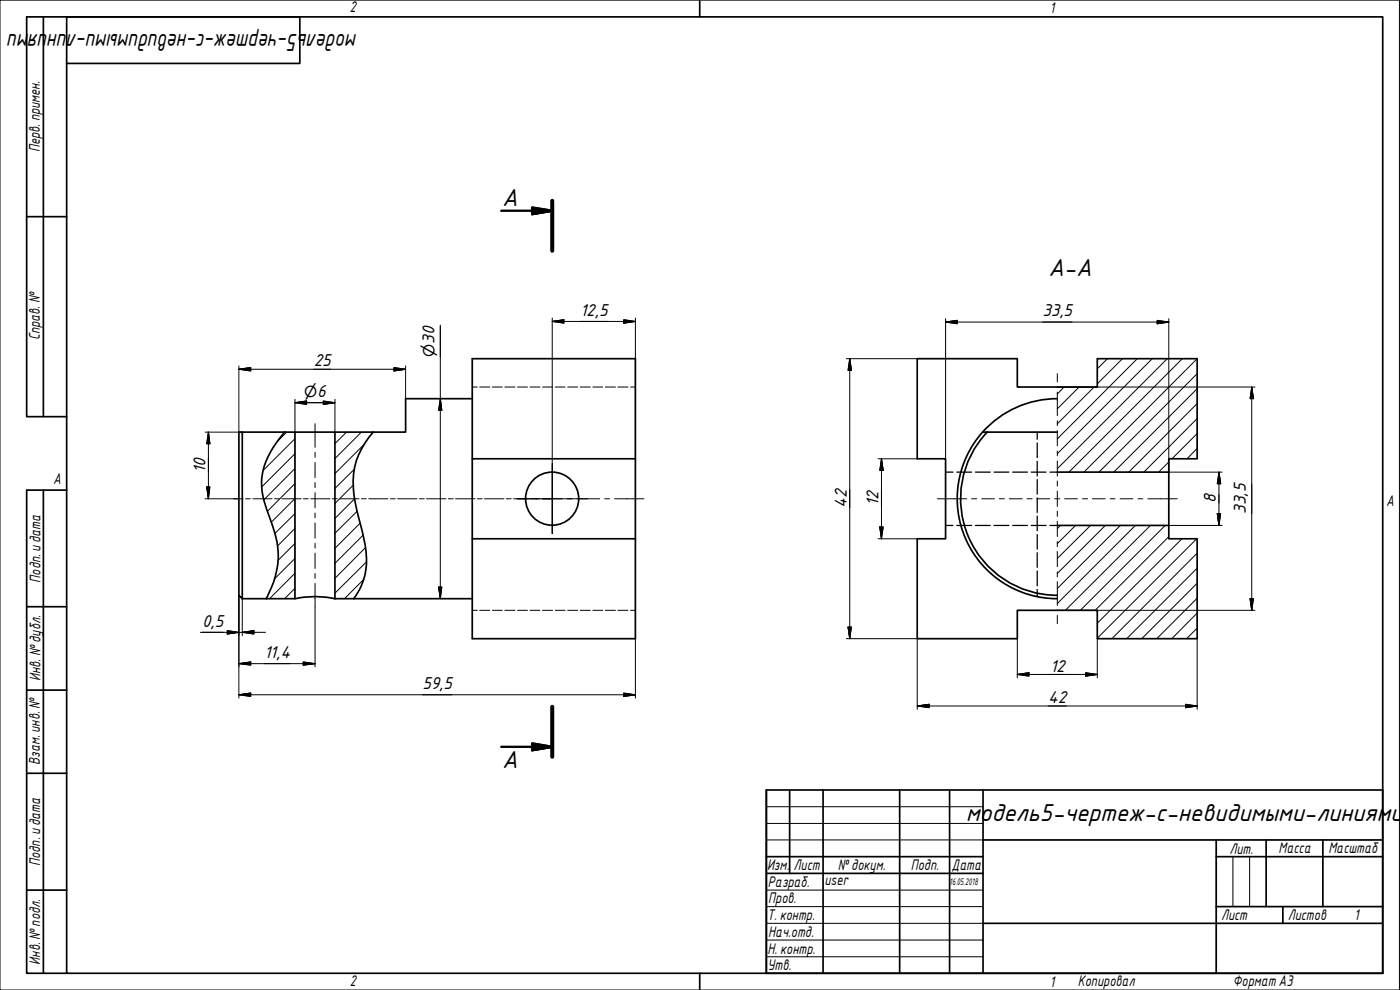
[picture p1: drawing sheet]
<svg xmlns="http://www.w3.org/2000/svg" width="420mm" height="297mm" viewBox="0 0 420 297" stroke-linecap="round" stroke-linejoin="round" font-family="sans-serif">
<g fill="none" stroke="#000" stroke-width=".3">
<path d="M319.3 116.1l-2 2.1M323.8 116.1l-6.5 6.6M328.4 116.1l-11.1 11.1M332.4 107.6l-3.1 3.1M336.9 107.6l-7.6 7.6M341.3 107.6l-24 24.1M345.8 107.6l-28.5 28.5M350.3 107.6l-33 33M354.8 107.6l-34 34.1M359.3 116.6l-25 25.1M359.3 112.1l-29.5 29.6M359.3 107.6l-34 34.1"/>
<path d="M86 129.7l-2.7 2.7M88.5 136.1l-10 10M88.5 131.6l-9.6 9.6M104 129.7l-3.5 3.4M108.5 129.7l-8 7.9M109.3 133.3l-8.8 8.8M350.8 138.6l-3.1 3.1M359.3 121.1l-20.5 20.6M359.3 134.5l-3.1 3.2M359.3 130.1l-7.6 7.6M359.3 125.6l-16 16.1M88.5 149.6l-7.1 7.1"/>
<path d="M88.5 158.5l-5.2 5.3M88.5 154.1l-6 6M88.5 145.1l-8.2 8.3M88.5 140.6l-9.3 9.4M106 145.6l-5.5 5.5M106.4 140.8l-5.9 5.7M106.4 149.7l-5.9 5.9M107.2 153.4l-6.7 6.6M108.1 157l-7.6 7.5M318.3 157.7l-1 .9M322.8 157.7l-5.5 5.4M327.3 157.7l-10 9.9"/>
<path d="M331.7 157.7l-14.4 14.4M336.2 157.7l-18.9 18.9M340.7 157.7l-23.4 23.4M345.2 157.7l-25.5 25.4M349.7 157.7l-25.5 25.4M88.5 176.5l-3.1 3.1M88.5 167.6l-6.1 6.1M88.5 163.1l-5.1 5M88.5 172l-7.6 7.6M109 160.6l-8.5 8.4M109.2 173.8l-5.8 5.8M109.7 164.3l-9.2 9.2"/>
<path d="M110 168.6l-9.5 9.4M350.8 161l-22.1 22.1M354.7 161.7l-25.4 25.3M359.2 161.7l-29.9 29.8M359.3 179.5l-12.1 12.1M359.3 175l-16.7 16.6M359.3 170.5l-21.2 21.1M359.3 166l-25.6 25.6M359.3 188.5l-3.2 3.1M359.3 183.9l-7.6 7.7"/>
</g>
<g fill="none" stroke="#000" stroke-width=".51">
<path d="M141.7 119.6h-20v10.1h-9.7M317.3 119.6a30 30 0 0 0-22.4 10M71.7 129.7h1v49.9l-1-1zM72.7 129.7h12.7M85.4 129.7a23.7 23.7 0 0 0-6.9 15.2v1.3a28.8 28.8 0 0 0 2.5 9.4 25.6 25.6 0 0 1 1.9 16l-.8 3.1-2.2 4.9M85.4 129.7h3.1v49.9h-8.6M88.5 129.7h12M112 129.7a22.4 22.4 0 0 0-5.4 21.1l.5 2.2a61.1 61.1 0 0 1 2.9 16.3 19.1 19.1 0 0 1-3.8 10.3M112 129.7h-11.5v49.9M141.7 137.7v-30.1h49v84h-49v-29.9M190.7 137.7h-49v24h49M294.9 129.6a30 30 0 0 0-5 32.3 30 30 0 0 0 27.4 17.7"/>
<path d="M295 129.7h22.3M296.3 129.6a29 29 0 0 0-5.7 31.4 29 29 0 0 0 26.7 17.6M317.3 141.7h33.5v-4h8.5v-30.1h-30v8.5h-24v-8.5h-30v30.1h8.5v24h-8.5v29.9h30v-8.5h24v8.5h30v-29.9h-8.5v-4h-33.5M350.8 141.7v16M72.7 179.6h7.2M88.5 179.6a28.7 28.7 0 0 1 12 0M100.5 179.6h41.2"/>
<circle cx="165.7" cy="149.6" r="8"/>
</g>
<g fill="none" stroke="#000" stroke-width=".38">
<path d="M311.3 129.7v2.1M311.3 132.9v4.4M311.3 138.4v4.4M283.8 141.7h2.2M283.8 157.7h2.2M287.1 141.7h4.5M287.1 157.7h4.5M292.7 141.7h4.5M292.7 157.7h4.5M298.3 141.7h4.5M298.3 157.7h4.5M303.9 141.7h4.5"/>
<path d="M303.9 157.7h4.5M309.5 141.7h4.4M309.5 157.7h4.4M311.3 143.9v4.4M311.3 149.4v4.4M311.3 154.9v4.3M315.1 141.7h2.2M315.1 157.7h2.2M311.3 160.4v4.4M311.3 165.8v4.4M311.3 171.3v4.5M311.3 176.8v2.2"/>
</g>
<path d="M165.7 60.2v15M165.7 212.1v15" fill="none" stroke="#000" stroke-width="1.2"/>
<path d="M150.4 63.2h15.3M159.7 62.3l6 .9-6 1zM150.4 224.1h15.3M159.7 223.1l6 1-6 1z" fill="none" stroke="#000" stroke-width=".7"/>
<path d="M159.7 64.2l6-1zM159.7 62.3l6 .9-6 1zM159.7 225.1l6-1zM159.7 223.1l6 1-6 1z" fill="#000" stroke="#000" stroke-width=".7"/>
<path d="M20 5.1h395v286.9h-395zM210 0v5.1M210 292v5" fill="none" stroke="#000" stroke-width=".51"/>
<path d="M0 0h420v297h-420z" fill="none" stroke="#000" stroke-width=".3"/>
<g fill="none" stroke="#000" stroke-width=".51">
<path d="M230 237h185v55h-185zM237 237v25.1M247 237v55M270 237v55M285 237v55M295 237v55M230 257h65M295 252h120M365 257h50M365 252v40M380 252v20M397 252v20"/>
<path d="M230 262.1h65M295 277h120M365 272h50M385 272v5"/>
</g>
<path d="M230 242h65M230 247.1h65M230 252h65M370 257v15M375 257v15M230 267.1h65M230 272h65M230 277h65M230 282.1h65M230 287.1h65" fill="none" stroke="#000" stroke-width=".3"/>
<g fill="none" stroke="#000" stroke-width=".3">
<path d="M141.7 116.1h1.6M144 116.1h3M147.8 116.1h2.9M151.5 116.1h3.1M155.3 116.1h3M159.1 116.1h3M162.8 116.1h3.1M166.6 116.1h3M170.4 116.1h3M174.1 116.1h3.1M177.9 116.1h3M181.7 116.1h3"/>
<path d="M185.4 116.1h3.1M189.2 116.1h1.5M70.1 149.7h2.9M73.7 149.7h1.4M75.9 149.7h5.8M82.4 149.7h1.4M84.6 149.7h5.8M91.1 149.7h1.4M93.3 149.7h5.8M99.8 149.7h1.4M102 149.7h5.8M108.5 149.7h1.4"/>
<path d="M110.7 149.7h5.8M117.2 149.7h1.4M119.3 149.7h5.9M125.9 149.7h1.4M128 149.7h5.9M134.6 149.7h1.4M136.7 149.7h5.9M143.3 149.7h1.4M145.4 149.7h5.9M152 149.7h1.4M154.1 149.7h5.8M160.7 149.7h1.4"/>
<path d="M162.8 149.7h2.9M141.7 183.1h1.6M144 183.1h3M147.8 183.1h2.9M151.5 183.1h3.1M155.3 183.1h3M159.1 183.1h3M162.8 183.1h3.1M166.6 183.1h3M170.4 183.1h3M174.1 183.1h3.1M177.9 183.1h3"/>
<path d="M181.7 183.1h3M185.4 183.1h3.1M189.2 183.1h1.5"/>
</g>
<path d="M13 5.1v119.9M20 19h70v-13.9h-82v119.9h12M8 65h12M13 147.1v144.9M20 147.1h-12v144.9h12M8 182h12M8 207.1h12M8 232h12M8 267.1h12" fill="none" stroke="#000" stroke-width=".51"/>
<g fill="none" stroke="#000" stroke-width=".3">
<path d="M132.1 97.5v82.1M165.7 96.4l3.5-.5v1.1zM165.7 96.4h25M165.7 95.4v43.7M187.2 95.9l3.5 .5-3.5 .6zM190.7 95.4v42.3M283.8 96.6l3.5-.5v1zM283.8 96.6h67M283.8 95.6v42.1M347.3 96.1l3.5 .5-3.5 .5zM350.8 95.6v46.1h16M71.7 110.8l3.5-.5v1z"/>
<path d="M71.7 109.8v19.9M71.7 110.8h50M88.5 119.8v9.9M100.5 119.8v9.9M118.2 110.3l3.5 .5-3.5 .5zM121.7 109.8v9.8M132.1 119.6l.5 3.5h-1zM254 107.6h21.3M255 107.6l.5 3.5h-1zM255 107.6v84M317.4 116.1h59.2M375.7 116.1l.5 3.5h-1z"/>
<path d="M375.7 116.1v67M61.5 129.7h11.2M62.5 129.7l.5 3.4h-1zM62.5 129.7v20M88.5 120.8l3.5-.5v1zM88.5 120.8h12M97 120.3l3.5 .5-3.5 .5zM263.5 137.7h11.8M264.5 137.7l.5 3.4h-1zM264.5 137.7v24M61.5 149.7h10.2M62 146.1h1l-.5 3.6z"/>
<path d="M264 158.1h1l-.5 3.6zM350.8 157.7h16M365.3 154.1h1l-.5 3.6zM365.8 141.7l.5 3.4h-1zM365.8 141.7v16M71.7 178.6v30.9M72.7 179.6v11.1M131.6 176.1h1l-.5 3.5zM263.5 161.7h11.8M375.2 179.6h1l-.5 3.5zM60.1 189.7h19.6M68.2 189.2l3.5 .5-3.5 .5z"/>
<path d="M71.7 199.1l3.5-.5v1zM71.7 199.1h22.9M72.7 189.7l3.5-.5v1zM91 198.6l3.6 .5-3.6 .5zM94.6 182.1v18M190.7 191.6v17.9M254 191.6h21.3v21.2M254.5 188.1h1l-.5 3.5zM305.3 191.6v11.8M317.4 183.1h59.2M329.3 191.6v11.8M359.3 191.6v21.2"/>
<path d="M71.7 208.5l3.5-.6v1.1zM71.7 208.5h119M187.2 207.9l3.5 .6-3.5 .5zM275.3 211.8l3.5-.5v1zM275.3 211.8h84M305.3 202.4l3.5-.5v1zM305.3 202.4h24M325.8 201.9l3.5 .5-3.5 .5zM355.8 211.3l3.5 .5-3.5 .5z"/>
</g>
<g fill="#000" stroke="#000" stroke-width=".3">
<path d="M165.7 96.4l3.5-.5zM165.7 96.4l3.5-.5v1.1zM187.2 97l3.5-.6zM187.2 95.9l3.5 .5-3.5 .6zM283.8 96.6l3.5-.5zM283.8 96.6l3.5-.5v1zM347.3 97.1l3.5-.5zM347.3 96.1l3.5 .5-3.5 .5zM71.7 110.8l3.5-.5zM71.7 110.8l3.5-.5v1zM118.2 111.3l3.5-.5zM118.2 110.3l3.5 .5-3.5 .5z"/>
<path d="M255 107.6l.5 3.5zM255 107.6l.5 3.5h-1zM375.7 116.1l.5 3.5zM375.7 116.1l.5 3.5h-1zM62.5 129.7l.5 3.4zM62.5 129.7l.5 3.4h-1zM88.5 120.8l3.5-.5zM88.5 120.8l3.5-.5v1zM97 121.3l3.5-.5zM97 120.3l3.5 .5-3.5 .5zM132.1 119.6l.5 3.5zM132.1 119.6l.5 3.5h-1z"/>
<path d="M62 146.1l.5 3.6zM62 146.1h1l-.5 3.6zM264 158.1l.5 3.6zM264 158.1h1l-.5 3.6zM264.5 137.7l.5 3.4zM264.5 137.7l.5 3.4h-1zM365.3 154.1l.5 3.6zM365.3 154.1h1l-.5 3.6zM365.8 141.7l.5 3.4zM365.8 141.7l.5 3.4h-1zM131.6 176.1l.5 3.5zM131.6 176.1h1l-.5 3.5z"/>
<path d="M375.2 179.6l.5 3.5zM375.2 179.6h1l-.5 3.5zM68.2 190.2l3.5-.5zM68.2 189.2l3.5 .5-3.5 .5zM71.7 199.1l3.5-.5zM71.7 199.1l3.5-.5v1zM72.7 189.7l3.5-.5zM72.7 189.7l3.5-.5v1zM91 199.6l3.6-.5zM91 198.6l3.6 .5-3.6 .5zM254.5 188.1l.5 3.5zM254.5 188.1h1l-.5 3.5z"/>
<path d="M71.7 208.5l3.5-.6zM71.7 208.5l3.5-.6v1.1zM187.2 209l3.5-.5zM187.2 207.9l3.5 .6-3.5 .5zM275.3 211.8l3.5-.5zM275.3 211.8l3.5-.5v1zM305.3 202.4l3.5-.5zM305.3 202.4l3.5-.5v1zM325.8 202.9l3.5-.5zM325.8 201.9l3.5 .5-3.5 .5zM355.8 212.3l3.5-.5zM355.8 211.3l3.5 .5-3.5 .5z"/>
</g>
<g fill="none" stroke="#000" stroke-width=".3">
<path d="M317.3 112.1v2.5M317.3 117.7v7M94.6 127.1v7.1M94.6 135.7v1.5M94.6 138.7v4.6M317.3 126.2v1.5M317.3 129.2v4.6M317.3 135.3v1.5M317.3 138.3v4.6M94.6 144.8v1.5M94.6 147.8v4.6M94.6 153.9v1.5"/>
<path d="M94.6 156.9v4.6M155.2 149.7h3M159.7 149.7h1.5M162.8 149.7h5.9M170.2 149.7h1.5M173.2 149.7h6.8M181.5 149.7h1.4M184.5 149.7h8.7M281.3 149.7h8.8M291.6 149.7h1.5M294.6 149.7h3.8M299.9 149.7h1.5"/>
<path d="M302.9 149.7h3.9M308.2 149.7h1.6M311.2 149.7h3.8M316.5 149.7h1.6M317.3 144.3v1.5M317.3 147.4v4.5M317.3 153.4v1.5M317.3 156.4v4.6M319.5 149.7h3.8M324.9 149.7h1.5M327.9 149.7h3.8M333.2 149.7h1.4"/>
<path d="M336.2 149.7h3.8M341.5 149.7h1.5M344.5 149.7h8.8M94.6 163v1.5M94.6 166v4.5M94.6 172.1v1.4M94.6 175.1v7M317.3 162.5v1.5M317.3 165.5v4.5M317.3 171.6v1.5M317.3 174.5v7.2M317.3 184.6v2.5"/>
</g>
<path d="M165.7 139.1v21zM155.2 149.7h21" fill="none" stroke="#000" stroke-width=".3"/>
<g font-size="7">
<text x="11.7" y="10.3" transform="rotate(180 11.7 10.3)">ями</text>
<text x="89.5" y="10.3" transform="rotate(180 89.5 10.3)">5-чертеж-с-невидимыми-лини</text>
<text x="107.3" y="10.3" transform="rotate(180 107.3 10.3)">модель</text>
<text x="150.7" y="61.8">А</text>
<text x="314.6" y="82.7">А-А</text>
<text x="150.7" y="230.6">А</text>
<text x="289.8" y="246.2">модель5-чертеж-с-невидимыми-линиями</text>
</g>
<g font-size="5">
<text x="174.1" y="94.7">12,5</text>
<text x="312.9" y="94.9">33,5</text>
<text x="94.2" y="109.9">25</text>
<text x="61.7" y="141.8" transform="rotate(-90 61.7 141.8)">10</text>
<text x="254.1" y="152.3" transform="rotate(-90 254.1 152.3)">42</text>
<text x="263.7" y="151.8" transform="rotate(-90 263.7 151.8)">12</text>
<text x="364.9" y="150.9" transform="rotate(-90 364.9 150.9)">8</text>
<text x="373.9" y="154.1" transform="rotate(-90 373.9 154.1)">33,5</text>
<text x="60.6" y="188">0,5</text>
<text x="79.2" y="197.3">11,4</text>
<text x="315.2" y="201.5">12</text>
<text x="126.8" y="206.7">59,5</text>
<text x="314.6" y="210.9">42</text>
</g>
<g font-size="4.6">
<text x="130.4" y="107" transform="rotate(-90 130.4 107)">⌀30</text>
<text x="91.3" y="119">⌀6</text>
</g>
<g font-size="4.4">
<text x="105" y="3.7">2</text>
<text x="315" y="3.8">1</text>
<text x="11.9" y="45.6" transform="rotate(-90 11.9 45.6)">Перв. примен.</text>
<text x="12" y="102.2" transform="rotate(-90 12 102.2)">Справ. №</text>
<text x="16" y="145.2">A</text>
<text x="416" y="151.7">A</text>
<text x="12.2" y="174.8" transform="rotate(-90 12.2 174.8)">Подп. идата</text>
<text x="12.2" y="204.3" transform="rotate(-90 12.2 204.3)">Инв. №дубл.</text>
<text x="12" y="229.5" transform="rotate(-90 12 229.5)">Взам. инв. №</text>
<text x="369" y="256.1">Лит.</text>
<text x="383.7" y="256.1">Масса</text>
<text x="398.7" y="256.1">Масштаб</text>
<text x="12.1" y="259.8" transform="rotate(-90 12.1 259.8)">Подп. идата</text>
<text x="230.2" y="261.1">Изм.</text>
<text x="238.2" y="261.1">Лист</text>
<text x="251.5" y="261">№докум.</text>
<text x="273.4" y="261.2">Подп.</text>
<text x="285.6" y="261.2">Дата</text>
<text x="230.4" y="266.1">Разраб.</text>
<text x="247.4" y="265.7">user</text>
<text x="230.6" y="271.1">Пров.</text>
<text x="230.3" y="276.1">Т. контр.</text>
<text x="230.5" y="281.1">Нач.отд.</text>
<text x="366.5" y="276.1">Лист</text>
<text x="386.5" y="276.1">Листов</text>
<text x="406.4" y="276">1</text>
<text x="230.4" y="286.1">Н. контр.</text>
<text x="12.1" y="289.4" transform="rotate(-90 12.1 289.4)">Инв. №подл.</text>
<text x="230.3" y="291.1">Утв.</text>
<text x="105" y="295.9">2</text>
<text x="315" y="296.1">1</text>
<text x="323.5" y="295.8">Копировал</text>
<text x="370" y="295.8">Формат А3</text>
</g>
<text font-size="2.8" x="285" y="265.5">16.05.2018</text>
</svg>
